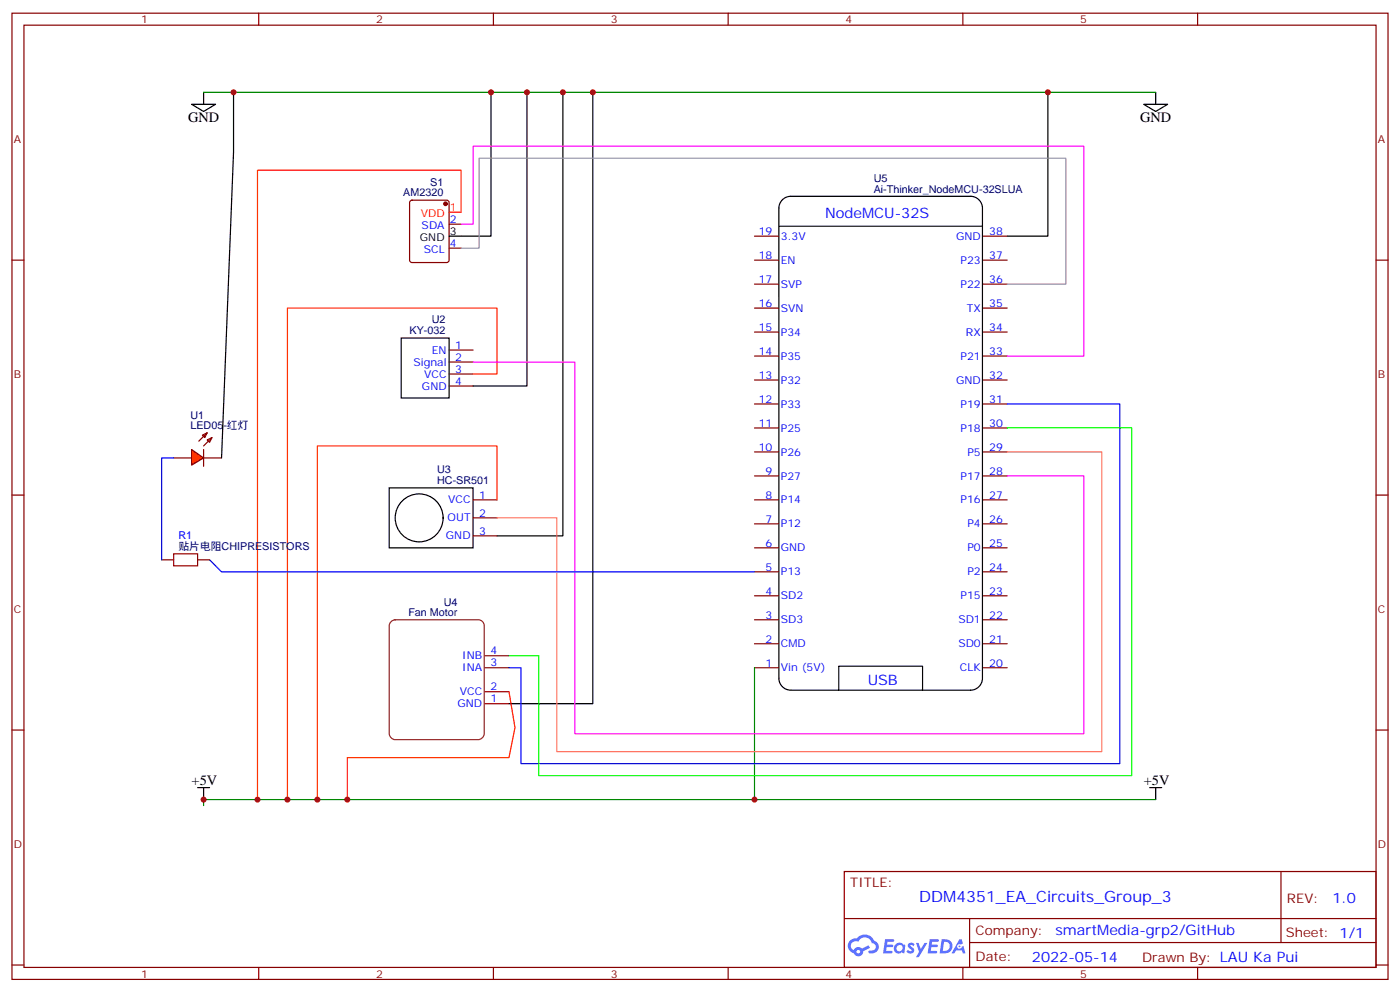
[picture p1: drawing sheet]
<svg xmlns="http://www.w3.org/2000/svg" width="412mm" height="292mm" viewBox="0 0 412 292" stroke-linecap="round" stroke-linejoin="round" font-family="sans-serif">
<g fill="none" stroke="#870000" stroke-width=".35">
<path d="M3.5 3.9h405.4v284.3h-405.4zM7.1 7.4h398.2v277.3h-398.2zM76.2 3.9v3.5M145.3 3.9v3.5M214.5 3.9v3.5M283.6 3.9v3.5M352.8 3.9v3.5M3.5 76.6h3.6M405.3 76.6h3.6M3.5 145.7h3.6M405.3 145.7h3.6M3.5 214.8h3.6"/>
<path d="M405.3 214.8h3.6M248.7 256.5h156.6v28.2h-156.6zM377.3 256.5v20.9M248.7 270.3h156.5M285.6 277.4h119.6M285.6 270.3v14.1M3.5 284h3.6M76.2 284.7v3.5M145.3 284.7v3.5M214.5 284.7v3.5M283.6 284.7v3.5M352.8 284.7v3.5"/>
<path d="M405.3 284h3.6"/>
</g>
<g fill="#5487ff">
<path d="M267.7 277.6a1.22 1.22 0 0 1 1.7 .3l-.4 .6a.47 .47 0 0 0-.3-.4 .47 .47 0 0 0-.5 .2l.1 .2a1.14 1.14 0 0 1 .8 1.8 1.14 1.14 0 0 1-1.9-.1l-.2-.1 .5-.6 .7 .4a.29 .29 0 0 0 .3-.2 .29 .29 0 0 0-.2-.3 1.04 1.04 0 0 1-.6-1.8z"/>
<path d="M260.7 276.4h2.4l.3 .2-.2 .5h-1.8l-.1 .9h1.5l.3 .4-.3 .3h-1.6l-.2 1.1 1.7 .1 .2 .3-.2 .3-2.6 .1z"/>
<path d="M273.8 276.4h2.4l.3 .2-.1 .5h-1.8l-.2 .9h1.6l.3 .4-.4 .3h-1.6l-.1 1.1 1.7 .1 .2 .3-.2 .3h-2.6z"/>
<path d="M282.6 276.4h.7l.3 1.3-.6 .3a.69 .69 0 0 0-1 .2 .69 .69 0 0 0 .4 1 .69 .69 0 0 0 .9-.6l.5-.3 .6 2.2h-.8l-.2-.8h-1.8l-.5 .8h-.8z"/>
<path d="M269.8 277.5h.8l.6 1.8 1.1-1.8h.9l-2.6 4.2h-.8l.9-1.6z"/>
<path d="M277.4 276.4l-.6 4.2h1.3a2.11 2.11 0 0 0 2.5-2.2 2.11 2.11 0 0 0-2.5-2zM278.1 277.1a1.39 1.39 0 0 1 1.7 1.5 1.39 1.39 0 0 1-1.8 1.2h-.3z"/>
<path d="M263.7 278a1.54 1.54 0 0 0-.1 2.2 1.54 1.54 0 0 0 2.2 .1l.6 .3 .3-2.3-.2-.3h-.4a1.49 1.49 0 0 0-2.4 0zM264 279a.94 .94 0 0 1 1.8 0 .94 .94 0 0 1-1.8 0z"/>
<path d="M250.4 276.8a2.18 2.18 0 0 0 1.1 3.7 1.44 1.44 0 0 0 1.6 .9 1.44 1.44 0 0 0 1.2-1.5l2-1-.5-.7-1.9 1a1.47 1.47 0 0 0-2.4 .4 1.39 1.39 0 0 1-.7-1.9 1.39 1.39 0 0 1 2-.5 2.12 2.12 0 0 1 2.2-1.3 2.12 2.12 0 0 1 1.9 1.7 1.14 1.14 0 0 1 1.1 1.4 1.14 1.14 0 0 1-1.7 .7 .43 .43 0 0 0-.5 .4 .43 .43 0 0 0 .4 .5 1.98 1.98 0 0 0 2.5-1.3 1.98 1.98 0 0 0-1.2-2.5 3.1 3.1 0 0 0-5.3-.7l-.9 .1zM252.3 280.1a.55 .55 0 0 1 1.1 0 .55 .55 0 0 1-1.1 0z"/>
<circle cx="282.6" cy="278.5" r=".26"/>
</g>
<path d="M120.9 59.1l.5-.2h10.2l.6 .4 .1 17.3-.5 .6-10.4 .1-.7-.5-.1-17.2zM132.3 66h3.5M132.3 73h3.5M132.3 103h7M132.3 106.5h7M132.3 110.1h7M132.3 113.6h7" fill="none" stroke="#870000" stroke-width=".35"/>
<circle cx="131.2" cy="60" r=".53" fill="#870000" stroke="#870000" stroke-width=".35"/>
<path d="M132.3 62.4h3.5" fill="none" stroke="#f00" stroke-width=".35"/>
<path d="M132.3 69.5h3.5M118.2 99.5h14.1v17.6h-14.1z" fill="none" stroke="#000" stroke-width=".35"/>
<path d="M114.7 143.6h24.6v17.6h-24.6z" fill="#fff" stroke="#000" stroke-width=".35"/>
<g fill="none" stroke="#000" stroke-width=".35">
<path d="M56.4 30.7h7.1l-3.5 2.1zM60 27.2v3.5M144.6 27.2v42.3h-8.8M155.2 27.2v86.4h-15.9M165.8 27.2v130.5h-19.4M174.6 27.2v179.9h-24.7M308.7 27.2v42.3h-12M336.9 30.7h7.1l-3.6 2.1zM340.4 27.2v3.5M229.4 61.2v138.4M229.4 66.6h60M229.4 61.3a3.5 3.5 0 0 1 3.6-3.5h52.9a3.5 3.5 0 0 1 3.5 3.5"/>
<path d="M289.4 61.3v138.1M229.4 199.6a3.5 3.5 0 0 0 3.6 3.5h52.9a3.5 3.5 0 0 0 3.5-3.5M247.1 203.1v-7h24.7v7M58.2 231.8h3.5M60 231.8v3.5M338.7 231.8h3.5M340.4 231.8v3.5"/>
<circle cx="123.5" cy="152.4" r="7.1"/>
</g>
<g fill="none" stroke="#870000" stroke-width=".35">
<path d="M222.2 69.5h7.1M222.2 76.6h7.1M289.6 69.5h7.1M289.6 76.6h7.1M222.2 97.7h7.1M222.2 83.6h7.1M222.2 90.7h7.1M289.6 97.7h7.1M289.6 83.6h7.1M289.6 90.7h7.1M222.2 104.8h7.1M222.2 111.8h7.1"/>
<path d="M222.2 118.9h7.1M289.6 104.8h7.1M289.6 111.8h7.1M289.6 118.9h7.1M51.2 134.8h5.2M59.6 128.1l1.4-.7-.7 1.4zM60 134.8h5.3M61 129.5l1.4-.7-.7 1.4zM61 127.4l-2.4 2.4M62.4 128.8l-2.4 2.4M222.2 125.9h7.1M222.2 133h7.1"/>
<path d="M289.6 125.9h7.1M289.6 133h7.1M139.3 147.1h7.1M139.3 152.4h7.1M139.3 157.7h7.1M222.2 147.1h7.1M222.2 140.1h7.1M222.2 154.2h7.1M289.6 147.1h7.1M289.6 140.1h7.1M289.6 154.2h7.1M222.2 161.2h7.1"/>
<path d="M222.2 168.3h7.1M222.2 175.3h7.1M289.6 161.2h7.1M289.6 168.3h7.1M289.6 175.3h7.1M142.9 196.5h7M142.9 193h7M222.2 196.5h7.1M222.2 182.4h7.1M222.2 189.4h7.1M289.6 196.5h7.1M289.6 182.4h7.1"/>
<path d="M289.6 189.4h7.1M142.9 207.1h7M142.9 203.6h7"/>
</g>
<path d="M115.2 182.9l1.2-.5h24.5a1.76 1.76 0 0 1 1.7 1.7v31.8a1.89 1.89 0 0 1-1.7 1.8h-24.5a1.89 1.89 0 0 1-1.7-1.8v-31.8z" fill="none" stroke="#8c2424" stroke-width=".35"/>
<path d="M60 27.2h280.4M222.2 196.5v38.8M340.4 235.3h-280.4v1.8" fill="none" stroke="#008700" stroke-width=".35"/>
<path d="M135.8 62.4v-12.3h-60v185.2M139.3 110.1h7.1v-19.4h-61.7v144.6M146.4 147.1v-15.9h-52.9v104.1" fill="none" stroke="#f30" stroke-width=".35"/>
<path d="M135.8 66h3.5v-23h180v61.8h-22.6M139.3 106.5h30v109.4h150v-75.8h-22.6" fill="none" stroke="#f0f" stroke-width=".35"/>
<path d="M135.8 73h5.3v-26.4h172.9v37h-17.3" fill="none" stroke="#999" stroke-width=".35"/>
<path d="M296.7 133h27.9v88.2h-160.6v-68.8h-17.6" fill="none" stroke="#f66" stroke-width=".35"/>
<path d="M296.7 118.9h33.1v105.8h-176.3v-28.2h-3.6" fill="none" stroke="#00f" stroke-width=".35"/>
<path d="M296.7 125.9h36.7v102.3h-174.7v-35.2h-8.8" fill="none" stroke="#0f0" stroke-width=".35"/>
<path d="M56.4 132.3l3.6 2.5-3.6 2.1z" fill="#f00" stroke="#870000" stroke-width=".35"/>
<path d="M60 132.3v4.9M47.6 164.7h3.6M58.2 164.7h3.5" fill="none" stroke="#870000" stroke-width=".35"/>
<path d="M68.8 27.2v17.6l-3.5 90" fill="none" stroke="#000" stroke-width=".35"/>
<path d="M51.2 134.8h-3.6v29.9M61.7 164.7l3.6 3.6h156.9" fill="none" stroke="#00f" stroke-width=".35"/>
<path d="M51.2 163h7v3.5h-7z" fill="none" stroke="#a10000" stroke-width=".35"/>
<path d="M149.9 203.6l1.8 10.5-1.8 8.9h-47.6v12.3" fill="none" stroke="#f00" stroke-width=".35"/>
<g fill="#c00">
<circle cx="60" cy="235.3" r=".88"/>
<circle cx="222.3" cy="235.3" r=".88"/>
<circle cx="308.7" cy="27.2" r=".88"/>
<circle cx="144.6" cy="27.2" r=".88"/>
<circle cx="165.8" cy="27.2" r=".88"/>
<circle cx="174.6" cy="27.2" r=".88"/>
<circle cx="93.5" cy="235.3" r=".88"/>
<circle cx="155.2" cy="27.2" r=".88"/>
<circle cx="84.7" cy="235.3" r=".88"/>
<circle cx="75.8" cy="235.3" r=".88"/>
<circle cx="68.8" cy="27.2" r=".88"/>
<circle cx="102.3" cy="235.3" r=".88"/>
</g>
<text font-size="4.6" fill="#00f" x="270.8" y="265.5">DDM4351_EA_Circuits_Group_3</text>
<g font-size="4.2">
<text x="55.4" y="36">GND</text>
<text x="335.8" y="36">GND</text>
<text x="56.4" y="231.1">+5V</text>
<text x="336.9" y="231.1">+5V</text>
</g>
<g font-size="4.2" fill="#00f">
<text x="243.1" y="64.3">NodeMCU-32S</text>
<text x="255.6" y="201.5">USB</text>
<text x="392.5" y="265.7">1.0</text>
<text x="310.9" y="275.3">smartMedia-grp2/GitHub</text>
<text x="304" y="283.1">2022-05-14</text>
</g>
<g font-size="3.9" fill="#800">
<text x="250.5" y="261.1">TITLE:</text>
<text x="379.1" y="265.7">REV:</text>
<text x="287.4" y="275.3">Company:</text>
<text x="378.7" y="275.9">Sheet: 1/1</text>
<text x="287.4" y="282.9">Date:</text>
<text x="336.4" y="283">Drawn By: LAU Ka Pui</text>
</g>
<g font-size="3.2" fill="#800">
<text x="41.6" y="6.9">1</text>
<text x="110.8" y="6.9">2</text>
<text x="179.9" y="6.9">3</text>
<text x="249.1" y="6.9">4</text>
<text x="318.2" y="6.9">5</text>
<text x="4.1" y="42">A</text>
<text x="405.9" y="42">A</text>
<text x="4.1" y="111.1">B</text>
<text x="405.9" y="111.1">B</text>
<text x="4.1" y="180.3">C</text>
<text x="405.9" y="180.3">C</text>
<text x="4.1" y="249.4">D</text>
<text x="405.9" y="249.4">D</text>
<text x="41.6" y="287.7">1</text>
<text x="110.8" y="287.7">2</text>
<text x="179.9" y="287.7">3</text>
<text x="249.1" y="287.7">4</text>
<text x="318.2" y="287.7">5</text>
</g>
<g font-size="3.2" fill="#000080">
<text x="257.4" y="53.5">U5</text>
<text x="118.8" y="57.7">AM2320</text>
<text x="126.7" y="54.6">S1</text>
<text x="257.4" y="56.7">Ai-Thinker_NodeMCU-32SLUA</text>
<text x="127.2" y="95.2">U2</text>
<text x="120.6" y="98.3">KY-032</text>
<text x="56.1" y="123.2">U1</text>
<text x="56.1" y="126.3">LED05-红灯</text>
<text x="128.8" y="142.4">HC-SR501</text>
<text x="128.8" y="139.3">U3</text>
<text x="52.6" y="161.9">贴片电阻CHIPRESISTORS</text>
<text x="130.7" y="178.2">U4</text>
<text x="120.3" y="181.3">Fan Motor</text>
</g>
<g font-size="3.2" fill="#f00">
<text x="123.9" y="63.9">VDD</text>
<text x="132.5" y="62.1">1</text>
</g>
<g font-size="3.2" fill="#00f">
<text x="132.5" y="65.6">2</text>
<text x="124.2" y="67.4">SDA</text>
<text x="223.5" y="69.1">19</text>
<text x="230" y="70.6">3.3V</text>
<text x="281.6" y="70.6">GND</text>
<text x="291.4" y="69.1">38</text>
<text x="124.8" y="74.4">SCL</text>
<text x="132.5" y="72.7">4</text>
<text x="223.5" y="76.2">18</text>
<text x="230" y="77.6">EN</text>
<text x="283" y="77.6">P23</text>
<text x="291.4" y="76.2">37</text>
<text x="223.5" y="83.3">17</text>
<text x="291.4" y="83.3">36</text>
<text x="230" y="84.7">SVP</text>
<text x="283" y="84.7">P22</text>
<text x="223.5" y="90.3">16</text>
<text x="230" y="91.7">SVN</text>
<text x="284.8" y="91.7">TX</text>
<text x="291.4" y="90.3">35</text>
<text x="223.5" y="97.4">15</text>
<text x="230" y="98.8">P34</text>
<text x="284.5" y="98.8">RX</text>
<text x="291.4" y="97.4">34</text>
<text x="121.8" y="107.6">Signal</text>
<text x="127.2" y="104.1">EN</text>
<text x="134.1" y="102.7">1</text>
<text x="134.1" y="106.2">2</text>
<text x="223.5" y="104.4">14</text>
<text x="230" y="105.8">P35</text>
<text x="283" y="105.8">P21</text>
<text x="291.4" y="104.4">33</text>
<text x="125" y="111.1">VCC</text>
<text x="134.1" y="109.7">3</text>
<text x="134.1" y="113.2">4</text>
<text x="223.5" y="111.5">13</text>
<text x="230" y="112.9">P32</text>
<text x="281.6" y="112.9">GND</text>
<text x="291.4" y="111.5">32</text>
<text x="124.3" y="114.7">GND</text>
<text x="223.5" y="118.5">12</text>
<text x="230" y="119.9">P33</text>
<text x="283" y="119.9">P19</text>
<text x="291.4" y="118.5">31</text>
<text x="223.5" y="125.6">11</text>
<text x="291.4" y="125.6">30</text>
<text x="230" y="127">P25</text>
<text x="283" y="127">P18</text>
<text x="223.5" y="132.6">10</text>
<text x="230" y="134.1">P26</text>
<text x="285" y="134.1">P5</text>
<text x="291.4" y="132.6">29</text>
<text x="225.5" y="139.7">9</text>
<text x="230" y="141.1">P27</text>
<text x="283" y="141.1">P17</text>
<text x="291.4" y="139.7">28</text>
<text x="132" y="148.2">VCC</text>
<text x="141.1" y="146.8">1</text>
<text x="225.5" y="146.8">8</text>
<text x="230" y="148.2">P14</text>
<text x="283" y="148.2">P16</text>
<text x="291.4" y="146.8">27</text>
<text x="131.9" y="153.5">OUT</text>
<text x="141.1" y="152">2</text>
<text x="225.5" y="153.8">7</text>
<text x="230" y="155.2">P12</text>
<text x="285" y="155.2">P4</text>
<text x="291.4" y="153.8">26</text>
<text x="52.6" y="158.7">R1</text>
<text x="131.4" y="158.8">GND</text>
<text x="141.1" y="157.3">3</text>
<text x="225.5" y="160.9">6</text>
<text x="291.4" y="160.9">25</text>
<text x="225.5" y="167.9">5</text>
<text x="230" y="162.3">GND</text>
<text x="285" y="162.3">P0</text>
<text x="291.4" y="167.9">24</text>
<text x="230" y="169.3">P13</text>
<text x="285" y="169.3">P2</text>
<text x="225.5" y="175">4</text>
<text x="230" y="176.4">SD2</text>
<text x="283" y="176.4">P15</text>
<text x="291.4" y="175">23</text>
<text x="225.5" y="182">3</text>
<text x="230" y="183.4">SD3</text>
<text x="282.3" y="183.4">SD1</text>
<text x="291.4" y="182">22</text>
<text x="225.5" y="189.1">2</text>
<text x="230" y="190.5">CMD</text>
<text x="282.3" y="190.5">SD0</text>
<text x="291.4" y="189.1">21</text>
<text x="136.2" y="193.9">INB</text>
<text x="136.2" y="197.4">INA</text>
<text x="144.5" y="196">3</text>
<text x="144.5" y="192.5">4</text>
<text x="225.5" y="196.1">1</text>
<text x="230" y="197.6">Vin (5V)</text>
<text x="282.7" y="197.6">CLK</text>
<text x="291.4" y="196.1">20</text>
<text x="144.5" y="203">2</text>
<text x="134.8" y="208">GND</text>
<text x="135.5" y="204.4">VCC</text>
<text x="144.5" y="206.6">1</text>
</g>
<g font-size="3.2">
<text x="123.7" y="70.9">GND</text>
<text x="132.5" y="69.1">3</text>
</g>
</svg>
